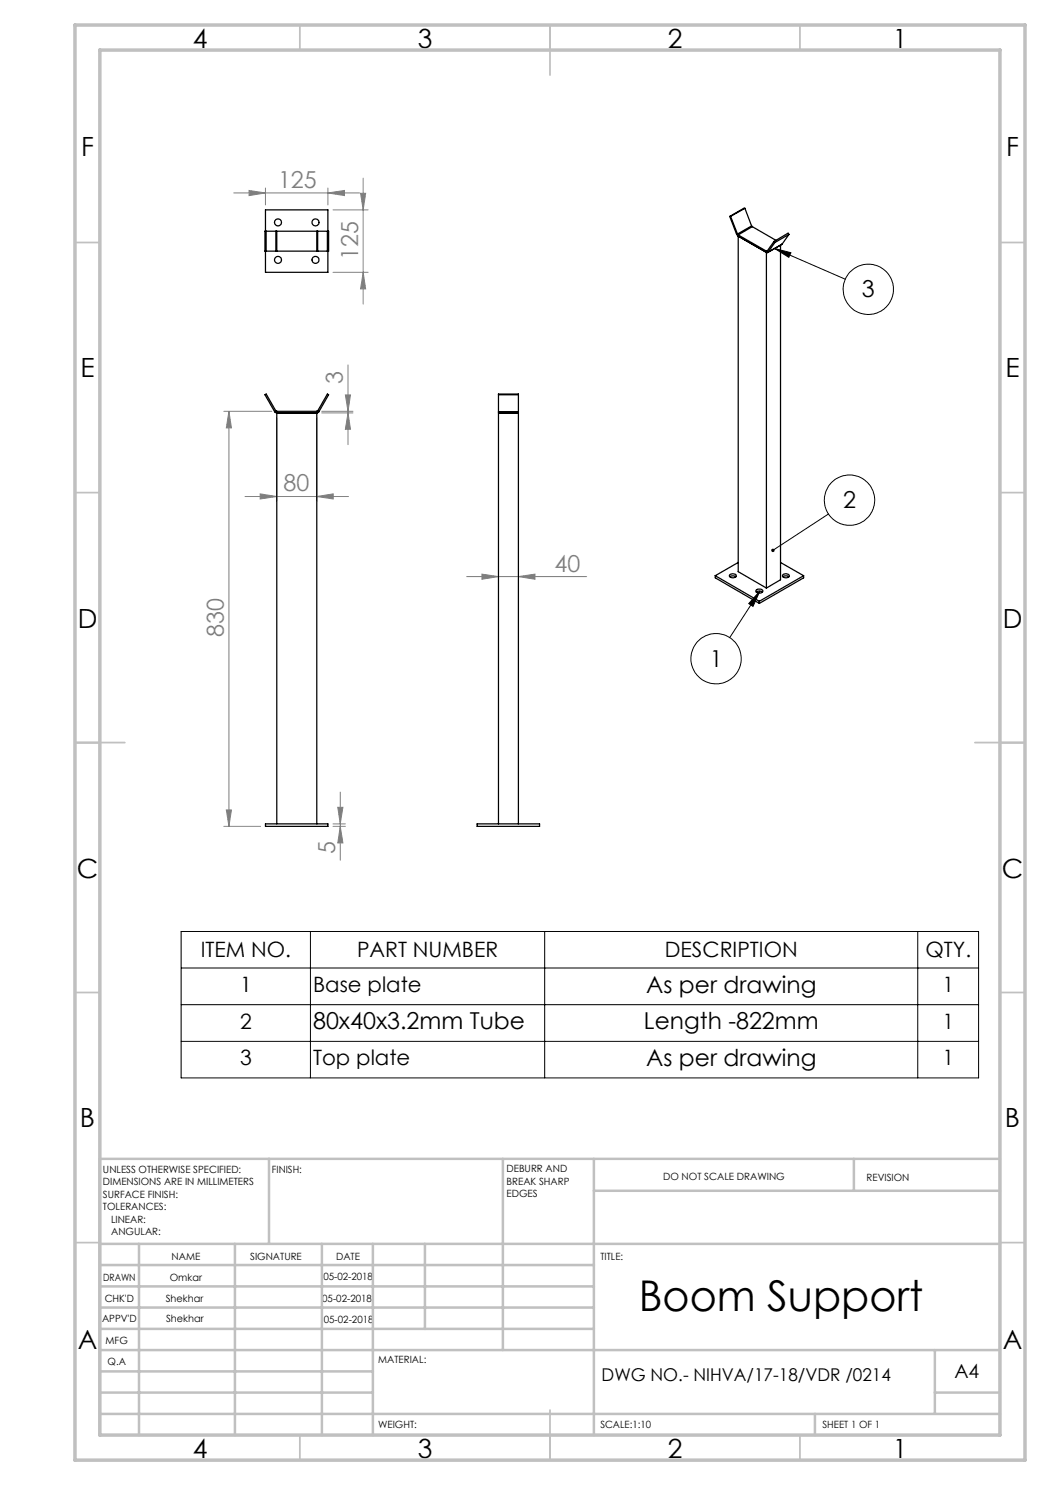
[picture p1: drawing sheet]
<svg xmlns="http://www.w3.org/2000/svg" width="210mm" height="297mm" viewBox="0 0 210 297" stroke-linecap="round" stroke-linejoin="round" font-family="sans-serif">
<g fill="none" stroke="#000" stroke-width=".2">
<path d="M154.9 49.7l3.3 .8-.4 1zM154.9 49.7l14.2 6.1M152 118.2l-1.4 3.1-.8-.6zM152 118.2l-6.1 9.3M165.7 102.8l-11.1 7.3M36.2 186.3h159.5v29.3h-159.5zM36.2 193.6h159.5M62.1 186.3v29.3M108.9 186.3v29.3M183.6 186.3v29.3M36.2 200.9h159.5M36.2 208.3h159.5"/>
<circle cx="173.7" cy="57.9" r="5"/>
<circle cx="169.9" cy="100" r="5"/>
<circle cx="143.2" cy="131.7" r="5"/>
</g>
<g fill="none" stroke="#808080" stroke-width=".2">
<path d="M46.7 38.6h25.2M49.8 38.1l3.3 .5-3.3 .5zM53.1 37.6v3.4M65.6 38.6l3.3-.5v1zM65.6 37.6v3.4M72.1 38.7h1l-.5 3.3zM72.6 35.6v25.2M66.6 54.5h7M66.6 42h7M72.6 54.5l.5 3.3h-1zM69.1 79h1l-.5 3.3zM69.6 73v15.9"/>
<path d="M44.8 82.3h9.6M45.8 82.3l.5 3.3h-1zM45.8 82.3v83M49 99.3h20.7M52 98.8l3.4 .5-3.4 .5zM55.4 83.6v16.7M63.4 99.3l3.2-.5v1zM63.4 83.6v16.7M64.3 82.3h6.3M64.3 82.6h6.3M69.6 82.6l.5 3.3h-1zM93.3 115.3h24"/>
<path d="M96.4 114.8l3.3 .5-3.3 .5zM103.7 115.3l3.3-.5v1zM68.1 158.4v13.6M44.8 165.3h7.3M45.3 162h1l-.5 3.3zM66.6 165.3h2.5M66.6 164.8h2.5M67.6 161.5h1l-.5 3.3zM68.1 165.3l.5 3.3h-1z"/>
</g>
<g fill="none" stroke="#c0c0c0" stroke-width=".35">
<path d="M60 5v5M110 5v10M160 5v5M15 48.5h5M200 48.5h5M15 98.5h5M200 98.5h5M15 148.5h10M195 148.5h10M15 198.5h5M200 198.5h5M15 248.5h5"/>
<path d="M200 248.5h5M60 287v5M110 282v10M160 287v5"/>
</g>
<g fill="none" stroke="#c0c0c0" stroke-width=".5">
<path d="M53.8 231.8v17M100.6 231.8v38.2M118.8 231.8v55.2M118.8 238.2h81.2M170.8 231.8v6.4M200 231.8h-180v55.2M20 248.8h180M20 257.3h98.8M20 253h98.8M27.8 248.8v38.2M47 248.8v38.2M64.4 248.8v38.2"/>
<path d="M74.6 248.8v38.2M85 248.8v17M20 265.8h98.8M20 261.5h98.8M20 278.5h54.6M20 274.3h54.6M20 270h180M187 278.5h13M187 270v12.8M20 282.8h180M163 282.8v4.2"/>
</g>
<path d="M15 5h190v287h-190zM20 10h180v277h-180z" fill="none" stroke="#c0c0c0" stroke-width=".7"/>
<path d="M154.9 49.7l3.3 .8-.4 1zM154.3 109.9v.4l.3-.2-.3 .2a.34 .34 0 0 0 .5 0 .34 .34 0 0 0 0-.5 .34 .34 0 0 0-.5 .1zM152 118.2l-1.4 3.1-.8-.6z" fill="#000"/>
<g fill="#808080">
<path d="M65.6 38.6l3.3-.5v1zM49.8 38.1l3.3 .5-3.3 .5z"/>
<path d="M69.1 79h1l-.5 3.3zM69.6 82.6l.5 3.3h-1z"/>
<path d="M72.6 54.5l.5 3.3h-1zM72.1 38.7h1l-.5 3.3z"/>
<path d="M45.8 82.3l.5 3.3h-1zM45.3 162h1l-.5 3.3z"/>
<path d="M67.6 161.5h1l-.5 3.3zM68.1 165.3l.5 3.3h-1z"/>
<path d="M52 98.8l3.4 .5-3.4 .5zM63.4 99.3l3.2-.5v1z"/>
<path d="M96.4 114.8l3.3 .5-3.3 .5zM103.7 115.3l3.3-.5v1z"/>
</g>
<g fill="none" stroke="#000" stroke-width=".25">
<path d="M53.1 46.2v-4.2h12.5v4.2M53.1 50.2v4.3h12.5v-4.3M53.2 46.2v4M55.2 46.2h.2M55.2 50.2h.2M55.2 46.2h-2.2v4h2.2M55.2 46.2v4M55.4 46.2v4M55.4 50.2h8M55.4 46.2h8M63.4 46.2h.1M63.4 50.2h.1"/>
<path d="M63.4 46.2v4M63.5 46.2h2.2v4h-2.2M63.5 46.2v4M65.5 46.2v4M145.9 43.3l1.4 3.5M145.9 43.3h.2M146.1 43.3l1.4 3.5M147.3 46.8l.3 .4 5.7 3.3 .3-.1M147.5 46.8l.1 .2M147.5 46.8h-.2M147.6 47v67.3l5.7 3.3M147.6 47l5.7 3.2"/>
<path d="M149 41.7l-2.9 1.6M149 41.7l1.3 3.5M149 41.7l-3.1 1.6M150.3 45.2l.2 .1M150.3 45.2l-2.8 1.6M150.5 45.3l-2.9 1.7M150.5 45.3l4.7 2.7M153.3 50.2h.1M153.3 50.2v67.4M153.4 50.2l.2 .2M153.5 50.1l-.2 .1M154.8 48.3l-1.4 1.9"/>
<path d="M154.8 48.3l.2 .2M155 48.5l-1.4 1.9M156.1 49v67l-2.8 1.6M156.4 48.8l-2.9 1.7M156.4 48.8l-2.8 1.6M157.8 46.9l-.2-.3-2.8 1.7M157.8 46.9l-2.8 1.6M157.8 46.9l-1.4 1.9M99.7 78.9h4M54.9 82.3l.4 .3h8.1l.4-.3M55.2 82.2l.2 .1M55.2 82.2l-2-3.4-.2 .1 1.9 3.4"/>
<path d="M55.2 82.2l-.3 .1M55.4 82.3v82.5M55.4 82.3h8M63.4 82.3v82.5M63.5 82.2l-.1 .1M63.5 82.2l.3 .1M63.5 82.2l2-3.4 .2 .1-1.9 3.4M99.7 82.3v.3M99.7 82.6h4M99.7 82.3v-3.5h4v3.5M99.7 82.6v82.2M99.7 82.3h4"/>
<path d="M103.7 82.3v.3M103.7 82.6v82.2M143.1 115.1l8.8 5.2M143.1 115.1v.5l8.8 5.1M146 114.9l.2-.1a.66 .66 0 0 1 1 .5 .73 .73 0 0 1-.7 .3 .73 .73 0 0 1-.6-.6zM146 115.4l.3-.2 .9 .2M147.6 112.5l-4.5 2.6M151.2 118.1a.88 .88 0 0 1 1.4 .1 .8 .8 0 0 1-1.4 0zM151.3 118.4a.95 .95 0 0 1 1.2 0M156.1 112.5l4.6 2.6M156.6 115.4l.4-.2 .8 .2M156.7 114.9l.1-.1a.66 .66 0 0 1 1 .5 .73 .73 0 0 1-.7 .3 .73 .73 0 0 1-.6-.6z"/>
<path d="M160.7 115.1l-8.8 5.2M160.7 115.1v.5l-8.8 5.1M151.9 120.3v.4M53.1 164.8h12.5v.5h-12.5zM95.4 164.8h12.5v.5h-12.5z"/>
<circle cx="55.6" cy="44.5" r=".71"/>
<circle cx="55.6" cy="52" r=".7"/>
<circle cx="63.1" cy="44.5" r=".69"/>
<circle cx="63.1" cy="52" r=".69"/>
</g>
<text font-size="8.5" x="127.8" y="262.3">Boom Support</text>
<g font-size="5.3">
<text x="38.5" y="9.5">4</text>
<text x="83.5" y="9.5">3</text>
<text x="133.6" y="9.5">2</text>
<text x="178.6" y="9.5">1</text>
<text x="16.2" y="31.3">F</text>
<text x="201.2" y="31.3">F</text>
<text x="16.1" y="75.5">E</text>
<text x="201.1" y="75.5">E</text>
<text x="15.5" y="125.5">D</text>
<text x="200.5" y="125.5">D</text>
<text x="15.4" y="175.5">C</text>
<text x="200.4" y="175.5">C</text>
<text x="16" y="225.5">B</text>
<text x="201" y="225.5">B</text>
<text x="15.5" y="269.8">A</text>
<text x="200.5" y="269.8">A</text>
<text x="38.5" y="291.5">4</text>
<text x="83.5" y="291.5">3</text>
<text x="133.6" y="291.5">2</text>
<text x="178.6" y="291.5">1</text>
</g>
<g font-size="4.7" fill="#808080">
<text x="55.6" y="37.6">125</text>
<text x="71.6" y="52" transform="rotate(-90 71.6 52)">125</text>
<text x="68.6" y="76.9" transform="rotate(-90 68.6 76.9)">3</text>
<text x="56.7" y="98.3">80</text>
<text x="110.9" y="114.3">40</text>
<text x="44.8" y="127.4" transform="rotate(-90 44.8 127.4)">830</text>
<text x="67.1" y="170.8" transform="rotate(-90 67.1 170.8)">5</text>
</g>
<g font-size="4.7">
<text x="172.4" y="59.5">3</text>
<text x="168.6" y="101.6">2</text>
<text x="141.9" y="133.4">1</text>
<text x="129.2" y="198.5">As per drawing</text>
<text x="62.6" y="205.8">80x40x3.2mm Tube</text>
<text x="128.8" y="205.8">Length -822mm</text>
<text x="129.2" y="213.2">As per drawing</text>
</g>
<g font-size="4.2">
<text x="40.1" y="191.5">ITEM NO.</text>
<text x="71.4" y="191.5">PART NUMBER</text>
<text x="133" y="191.5">DESCRIPTION</text>
<text x="185.1" y="191.5">QTY.</text>
<text x="48" y="198.4">1</text>
<text x="62.6" y="198.4">Base plate</text>
<text x="188.5" y="198.4">1</text>
<text x="48" y="205.7">2</text>
<text x="188.5" y="205.7">1</text>
<text x="48" y="213">3</text>
<text x="62.6" y="213">Top plate</text>
<text x="188.5" y="213">1</text>
</g>
<text font-size="3.9" x="190.9" y="275.5">A4</text>
<text font-size="3.5" x="120.3" y="276.1">DWG NO.- NIHVA/17-18/VDR /0214</text>
<g font-size="2">
<text x="20.6" y="234.6">UNLESS OTHERWISE SPECIFIED:</text>
<text x="20.6" y="237.1">DIMENSIONS ARE IN MILLIMETERS</text>
<text x="20.6" y="239.6">SURFACE FINISH:</text>
<text x="54.4" y="234.6">FINISH:</text>
<text x="101.3" y="234.5">DEBURR AND</text>
<text x="101.3" y="237">BREAK SHARP</text>
<text x="101.3" y="239.5">EDGES</text>
<text x="132.6" y="236">DO NOT SCALE DRAWING</text>
<text x="173.3" y="236.2">REVISION</text>
<text x="20.6" y="242.1">TOLERANCES:</text>
<text x="22.2" y="244.6">LINEAR:</text>
<text x="22.2" y="247.1">ANGULAR:</text>
<text x="34.3" y="252">NAME</text>
<text x="50" y="251.9">SIGNATURE</text>
<text x="67.2" y="251.9">DATE</text>
<text x="120.1" y="251.9">TITLE:</text>
<text x="20.6" y="256.1">DRAWN</text>
<text x="34" y="256.1">Omkar</text>
<text x="64.7" y="255.9">05-02-2018</text>
<text x="20.9" y="260.3">CHK'D</text>
<text x="33.2" y="260.3">Shekhar</text>
<text x="64.4" y="260.3">05-02-2018</text>
<text x="20.4" y="264.4">APPV'D</text>
<text x="21.1" y="268.8">MFG</text>
<text x="33.2" y="264.4">Shekhar</text>
<text x="64.8" y="264.6">05-02-2018</text>
<text x="21.5" y="273">Q.A</text>
<text x="75.6" y="272.5">MATERIAL:</text>
<text x="75.6" y="285.5">WEIGHT:</text>
<text x="120.1" y="285.6">SCALE:1:10</text>
<text x="164.5" y="285.6">SHEET 1 OF 1</text>
</g>
</svg>
